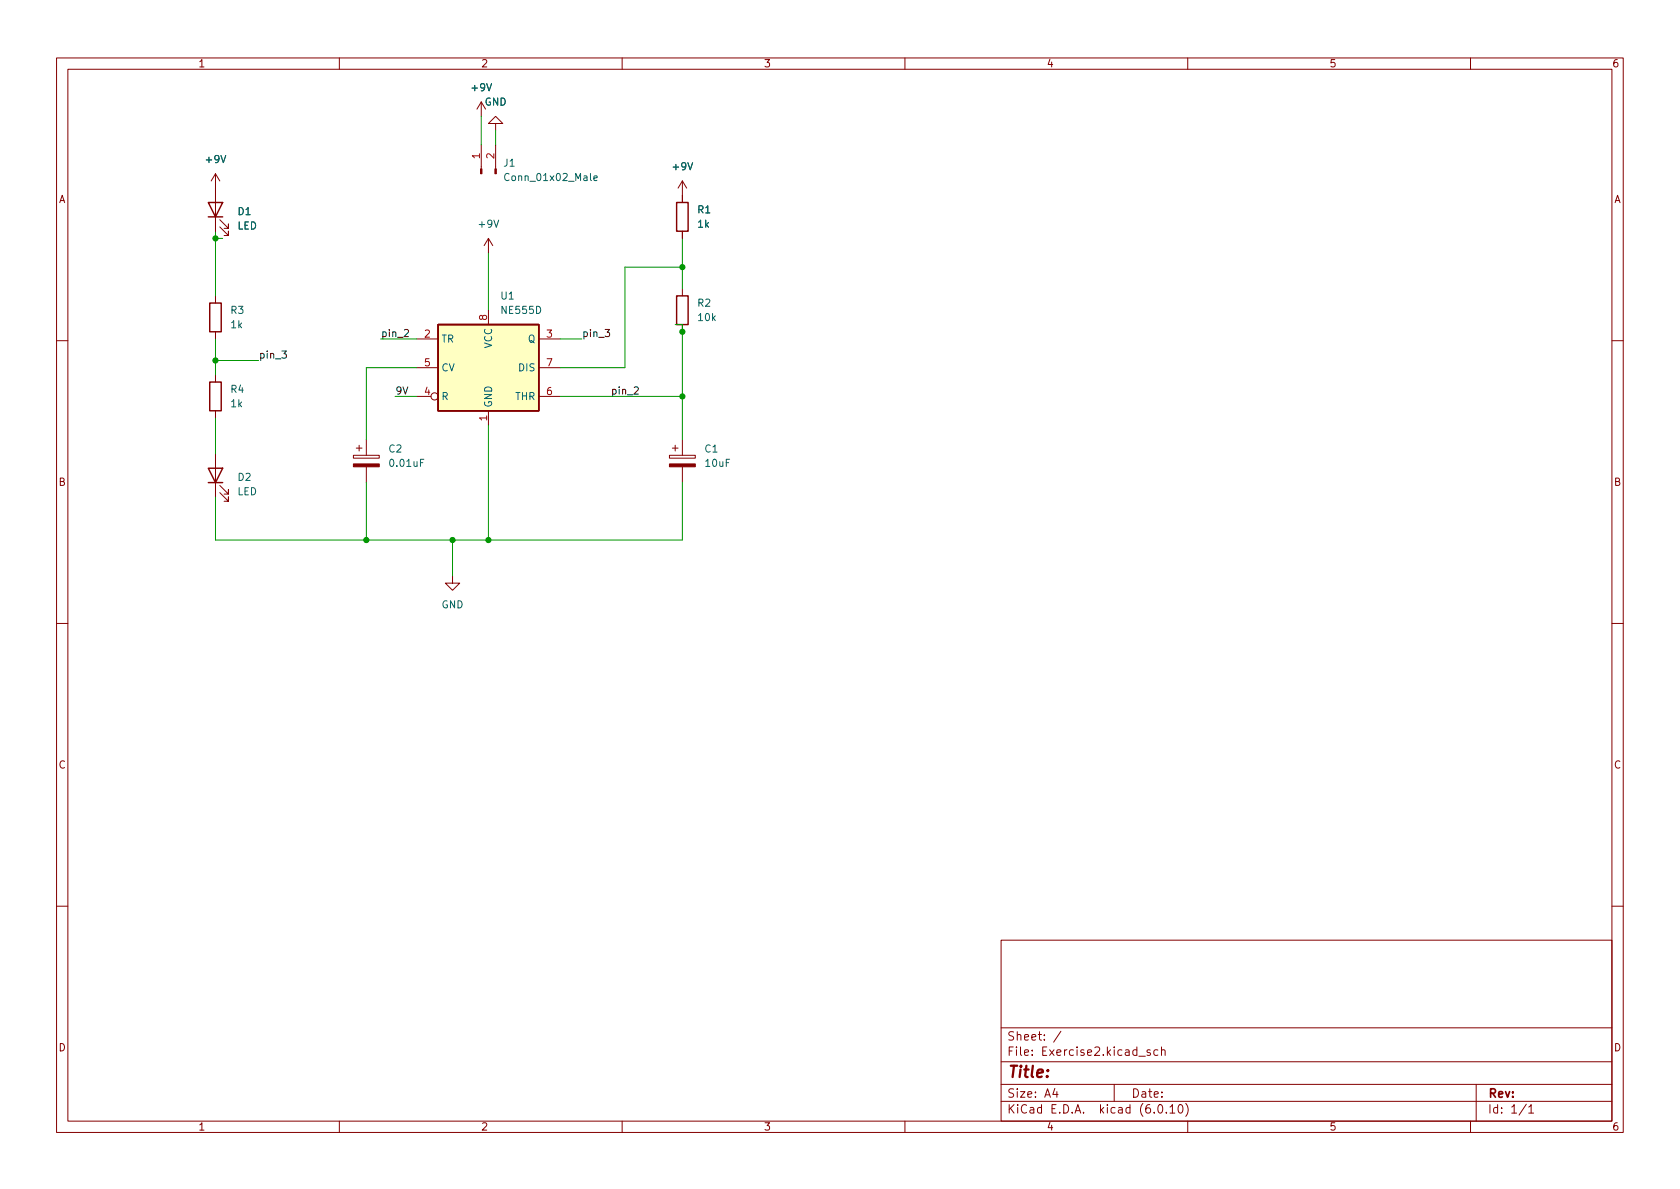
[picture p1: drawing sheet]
<svg xmlns="http://www.w3.org/2000/svg" width="297mm" height="210mm" viewBox="0 0 297 210" stroke-linecap="round" stroke-linejoin="round" font-family="sans-serif">
<g fill="none" stroke="#840000" stroke-width=".18">
<path d="M10 10.2h277v190.1h-277zM12 12.2h273v186.1h-273zM60 10.2v2M85.1 18v2.6M85.1 18l-.8 1.3M85.1 18l.8 1.3M110 10.2v2M160 10.2v2M210 10.2v2M260 10.2v2M38.1 30.7v10.2M38.1 30.7l-.8 1.3"/>
<path d="M38.1 30.7l.8 1.3M38.9 38.9l1.5 1.5v-.8v.8h-.8M85.1 25.6v4.3M87.6 21.8h1.3l-1.3-1.2-1.2 1.2h1.2v1.3M87.6 25.6v4.3M120.6 32v3.8M120.6 32l-.7 1.3M120.6 32l.8 1.3M38.1 52.3v1.3M38.1 58.7v1.2M38.9 40.1l1.5 1.6v-.8v.8h-.8M73.7 59.9h3.8"/>
<path d="M86.4 42.2l-.8 1.2M86.4 42.2v2.5M86.4 54.9v2.5M86.4 42.2l.7 1.2M95.2 59.9h3.9M120.6 40.9v1.3M120.6 51v1.3M120.6 57.4v1.3M10 60.2h2M38.1 66.3v1.3M38.1 72.6v1.3M63 79.2h1"/>
<path d="M63.5 78.7v1.1M64.8 77.7v2.8M73.7 70.1h2.5M73.7 65h3.8M86.4 72.6v2.6M95.2 70.1h3.9M95.2 65h3.9M118.9 79.2h1M119.4 78.7v1.1M120.6 77.7v2.8M285 60.2h2M38.1 80.3v7.6"/>
<path d="M38.9 87.1l1.5 1.5v-.7v.7h-.8M38.9 85.8l1.5 1.6v-.8v.8h-.8M62.5 80.5h4.6v.5h-4.6zM64.8 82.5v2.8M118.4 80.5h4.5v.5h-4.5zM120.6 82.5v2.8M10 110.2h2M80 101.8v1.3h1.3l-1.3 1.3-1.3-1.3h1.3M285 110.2h2M10 160.2h2M177 166.3h108v32h-108zM285 160.2h2"/>
<path d="M60 198.3v2M110 198.3v2M160 198.3v2M177 194.8h108M177 191.8h108M177 187.8h108M177 181.8h108M186.5 192.5l-.4 1h1M186.9 193v1M187.6 182.4l-1.3 1.9M197 191.8v3M201.4 186.8h1.1"/>
<path d="M203.4 185.7l-.4-.1-.2 .2 .1 .3 .5 .1v.4h-.6M204.7 185.7l-.4-.1-.3 .3v.4l.1 .3h.6M204.9 195.4l.2-.1a.81 .81 0 0 1 .6 .7 .81 .81 0 0 1-.3 .8h-.2a.81 .81 0 0 1-.6-.6 .81 .81 0 0 1 .3-.8zM205.4 185.8l.2-.2 .3 .1 .1 .9M205.4 185.1v1.5M206.2 196.7v.1M206.9 195.8l.4-.5v1.5M206.9 196.8h.8M208.5 195.4l.1-.1a.81 .81 0 0 1 .6 .7 .81 .81 0 0 1-.3 .8h-.1a.81 .81 0 0 1-.6-.6 .81 .81 0 0 1 .3-.8zM209.6 195.1a1.72 1.72 0 0 1 0 2.3M210 198.3v2M260 198.3v2"/>
<path d="M261 191.8v6.5M269.9 195.3l-1.3 1.9M270.3 195.8l.4-.5v1.5M270.3 196.8h.9"/>
<circle cx="76.8" cy="70.1" r=".63"/>
</g>
<path d="M36.8 35.8h2.6l-1.3 2.5zM36.8 38.3h2.6M119.6 35.8h2.1v5.1h-2.1zM37.1 53.6h2v5.1h-2zM77.5 57.4h17.7v15.2h-17.7zM119.6 52.3h2.1v5.1h-2.1zM37.1 67.6h2v5h-2zM36.8 82.8h2.6l-1.3 2.5zM36.8 85.3h2.6" fill="none" stroke="#840000" stroke-width=".25"/>
<g fill="#840000" stroke="#840000" stroke-width=".18">
<path d="M62.5 82h4.6v.5h-4.6z"/>
<path d="M118.4 82h4.5v.5h-4.5z"/>
<path d="M87.5 29.9h.3v.8h-.3z"/>
<path d="M85 29.9h.2v.8h-.2z"/>
</g>
<path d="M105 31.5l.6-.1-.1-.2-.3-.1-.2 .2 .1 .6h.4" fill="none" stroke="#006464" stroke-width=".18"/>
<path d="M77.5 57.4h17.7v15.2h-17.7z" fill="#ffffc2" stroke="#ffffc2" stroke-width=".18"/>
<path d="M71.5 58.4l.5-.1 .2 .3-.8 .9h.8M107 58.3h.8l-.4 .4 .3 .2v.5l-.2 .1-.5-.1M49.8 62.1h.8l-.4 .5 .4 .1v.5l-.2 .1-.6-.1M112.1 68.5l.5-.1 .3 .4-.8 .9h.8" fill="none" stroke="#0f0f0f" stroke-width=".18"/>
<g fill="none" stroke="#009600" stroke-width=".18">
<path d="M85.1 20.6v5M87.6 23.1v2.5M38.1 40.9v11.4M38.1 59.9v6.4M38.1 42.2h1.3M67.3 59.9h6.4M86.4 44.7v10.2M99.1 59.9h3.8M119.4 57.4h1.2v20.3M120.6 47.2h-10.1v17.8h-11.4M120.6 42.2v8.8M38.1 73.9v6.4"/>
<path d="M38.1 63.7h7.6M69.8 70.1h3.9M73.7 65h-8.9v12.7M86.4 75.2v20.3M99.1 70.1h21.5M64.8 85.3v10.2M80 95.5v6.3M120.6 85.3v10.2h-82.5v-7.6"/>
</g>
<g fill="#009600" stroke="#009600" stroke-width=".18">
<circle cx="38.1" cy="42.2" r=".46"/>
<circle cx="38.1" cy="63.7" r=".46"/>
<circle cx="86.4" cy="95.5" r=".46"/>
<circle cx="80" cy="95.5" r=".46"/>
<circle cx="64.8" cy="95.5" r=".46"/>
<circle cx="120.6" cy="70.1" r=".46"/>
<circle cx="120.6" cy="47.2" r=".46"/>
<circle cx="120.6" cy="58.7" r=".46"/>
</g>
<text font-size="2.8" fill="#840000" x="178" y="190.6">Title:</text>
<g font-size="2.1" fill="#840000">
<text x="178" y="184">Sheet: /</text>
<text x="178" y="186.7">File: Exercise2.kicad_sch</text>
<text x="178" y="196.9">KiCad E.D.A. kicad (6.0.10)</text>
<text x="178" y="194.1">Size: A4</text>
<text x="200" y="194.1">Date:</text>
<text x="263" y="194.1">Rev:</text>
<text x="263" y="196.9">Id: 1/1</text>
</g>
<g font-size="1.8" fill="#840000">
<text x="35" y="11.9">1</text>
<text x="85" y="11.9">2</text>
<text x="135" y="11.9">3</text>
<text x="185" y="11.9">4</text>
<text x="235" y="11.9">5</text>
<text x="285" y="11.9">6</text>
<text x="10.3" y="35.9">A</text>
<text x="285.3" y="35.9">A</text>
<text x="10.3" y="85.9">B</text>
<text x="285.3" y="85.9">B</text>
<text x="10.3" y="135.9">C</text>
<text x="285.3" y="135.9">C</text>
<text x="10.3" y="185.9">D</text>
<text x="285.3" y="185.9">D</text>
<text x="35" y="199.9">1</text>
<text x="85" y="199.9">2</text>
<text x="135" y="199.9">3</text>
<text x="185" y="199.9">4</text>
<text x="235" y="199.9">5</text>
<text x="285" y="199.9">6</text>
</g>
<g font-size="1.8" fill="#006464">
<text x="83.5" y="16.1">+9V</text>
<text x="85.7" y="18.7">GND</text>
<text x="36.5" y="28.8">+9V</text>
<text x="89.1" y="29.5">J1</text>
<text x="89.7" y="32">Conn_01x02_Male</text>
<text x="119.1" y="30.1">+9V</text>
<text x="41.9" y="40.6">LED</text>
<text x="42.1" y="38">D1</text>
<text x="84.8" y="40.3">+9V</text>
<text x="123.4" y="37.7">R1</text>
<text x="123.4" y="40.3">1k</text>
<text x="88.6" y="53">U1</text>
<text x="40.8" y="55.5">R3</text>
<text x="40.9" y="58">1k</text>
<text x="88.8" y="55.5">NE555D</text>
<text x="123.4" y="54.2">R2</text>
<text x="123.5" y="56.8">10k</text>
<text x="78" y="60.6">TR</text>
<text x="78" y="65.7">CV</text>
<text x="87" y="61.6" transform="rotate(-90 87 61.6)">VCC</text>
<text x="91.8" y="65.7">DIS</text>
<text x="93.4" y="60.6">Q</text>
<text x="40.8" y="69.5">R4</text>
<text x="78" y="70.7">R</text>
<text x="91.1" y="70.7">THR</text>
<text x="40.9" y="72">1k</text>
<text x="87" y="72.1" transform="rotate(-90 87 72.1)">GND</text>
<text x="68.8" y="80">C2</text>
<text x="69.1" y="82.5">0.01uF</text>
<text x="124.6" y="80">C1</text>
<text x="124.8" y="82.5">10uF</text>
<text x="41.9" y="87.6">LED</text>
<text x="42.1" y="85">D2</text>
<text x="78" y="107.6">GND</text>
</g>
<g font-size="1.8" fill="#a90000">
<text x="84.8" y="28" transform="rotate(-90 84.8 28)">1</text>
<text x="87.4" y="28" transform="rotate(-90 87.4 28)">2</text>
<text x="75.1" y="59.7">2</text>
<text x="86.1" y="56.6" transform="rotate(-90 86.1 56.6)">8</text>
<text x="96.7" y="59.7">3</text>
<text x="75.1" y="64.8">5</text>
<text x="96.7" y="64.8">7</text>
<text x="75.1" y="69.8">4</text>
<text x="96.7" y="69.8">6</text>
<text x="86.1" y="74.4" transform="rotate(-90 86.1 74.4)">1</text>
</g>
<g font-size="1.8" fill="#0f0f0f">
<text x="67.3" y="59.6">pin_2</text>
<text x="102.9" y="59.6">pin_3</text>
<text x="45.7" y="63.4">pin_3</text>
<text x="69.8" y="69.7">9V</text>
<text x="107.9" y="69.7">pin_2</text>
</g>
</svg>
